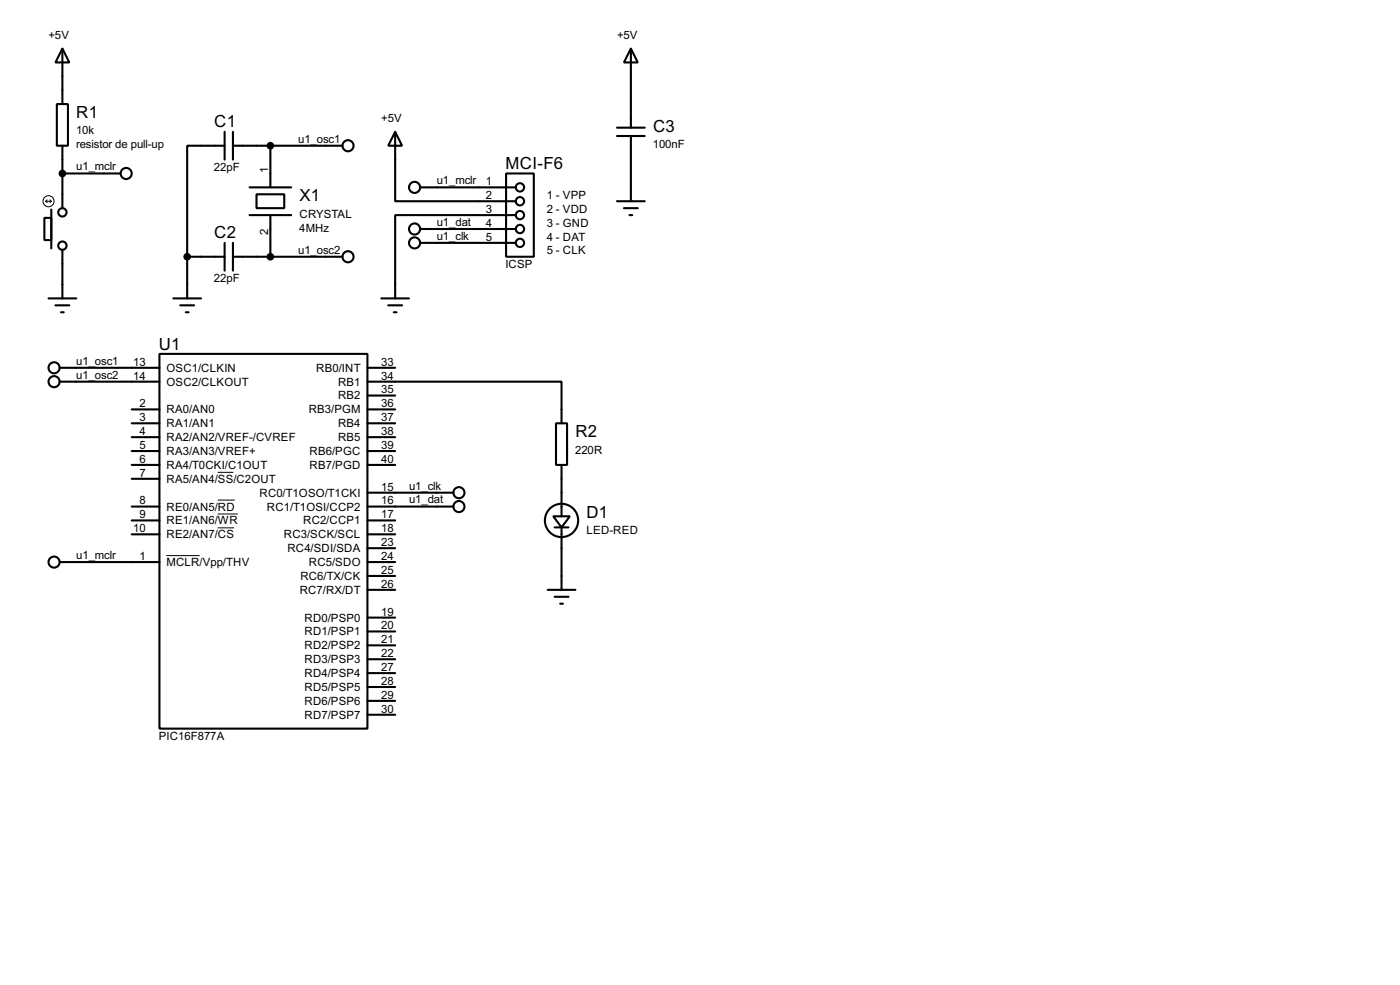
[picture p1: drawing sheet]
<svg xmlns="http://www.w3.org/2000/svg" width="256mm" height="180mm" viewBox="0 0 256 180" stroke-linecap="round" stroke-linejoin="round" font-family="sans-serif">
<g fill="none" stroke="#000" stroke-width=".38">
<path d="M10.4 19h2v7.7h-2zM11.4 8.9l1.3 2.5h-2.5zM11.4 8.9v10.1M115.6 8.9l1.2 2.5h-2.5zM115.6 8.9v14.5M8.1 39.9h1.3v4h-1.3zM9.4 38.4v7.1M11.4 26.7v11.4M11.4 31.7h10.7M41.1 26.7h-6.8v20.3M41.1 24.1v5.1M42.7 26.7h20"/>
<path d="M42.7 24.1v5.1M45.7 34.3h7.6M45.7 39.4h7.6M47 35.6h5.1v2.5h-5.1zM49.5 26.7v7.6M49.5 39.4v7.6M72.4 24.1l1.3 2.6h-2.6zM72.4 24.1v12.7h22.1M77 34.3h17.5M92.7 31.7h5.1v15.3h-5.1zM94.5 39.4h-22.1v15.2M113 36.8h5.1"/>
<path d="M113 24.9h5.1M113 23.4h5.1M114.3 38.1h2.5M115.3 39.4h.5M115.6 24.9v11.9M8.9 54.6h5.1M10.2 55.9h2.5M11.2 57.1h.5M11.4 45.7v8.9M31.7 54.6h5.1M33 55.9h2.6M34 57.1h.5"/>
<path d="M34.3 47v7.6M34.3 47h6.8M41.1 44.4v5.1M42.7 47h20M42.7 44.4v5.1M69.8 54.6h5.1M71.1 55.9h2.6M72.1 57.1h.5M77 41.9h17.5M77 44.4h17.5M10.9 67.3h18.3M10.9 69.8h18.3"/>
<path d="M24.1 74.9h5.1M24.1 77.5h5.1M29.2 64.8h38.1v68.5h-38.1zM67.3 69.8h35.6v7.7M67.3 67.3h5.1M67.3 74.9h5.1M67.3 77.5h5.1M67.3 72.4h5.1M101.9 77.5h2v7.6h-2zM24.1 92.7h5.1M24.1 80h5.1M24.1 85.1h5.1"/>
<path d="M24.1 87.6h5.1M24.1 95.2h5.1M24.1 97.8h5.1M24.1 82.5h5.1M67.3 92.7h15.8M67.3 90.2h15.8M67.3 80h5.1M67.3 85.1h5.1M67.3 95.2h5.1M67.3 97.8h5.1M67.3 82.5h5.1M101.3 94.5h3.1l-1.5 2z"/>
<path d="M101.6 96.5h2.5M102.9 85.1v9.4M102.9 96.5v11.4M10.9 102.9h18.3M67.3 102.9h5.1M67.3 113h5.1M67.3 115.6h5.1M67.3 118.1h5.1M67.3 107.9h5.1M67.3 105.4h5.1M67.3 100.3h5.1M100.3 107.9h5.1"/>
<path d="M101.6 109.2h2.5M102.6 110.5h.5M67.3 130.8h5.1M67.3 128.3h5.1M67.3 125.7h5.1M67.3 123.2h5.1M67.3 120.6h5.1"/>
<circle cx="11.4" cy="38.9" r=".76"/>
<circle cx="23.1" cy="31.8" r="1.02"/>
<circle cx="63.8" cy="26.7" r="1.02"/>
<circle cx="75.9" cy="34.3" r="1.02"/>
<circle cx="95.2" cy="36.8" r=".76"/>
<circle cx="95.2" cy="34.3" r=".76"/>
<circle cx="95.2" cy="39.4" r=".76"/>
<circle cx="11.4" cy="45" r=".76"/>
<circle cx="63.8" cy="47" r="1.02"/>
<circle cx="75.9" cy="44.5" r="1.02"/>
<circle cx="75.9" cy="41.9" r="1.02"/>
<circle cx="95.2" cy="44.5" r=".76"/>
<circle cx="95.2" cy="41.9" r=".76"/>
<circle cx="9.9" cy="67.3" r="1.02"/>
<circle cx="9.9" cy="69.9" r="1.02"/>
<circle cx="84.1" cy="92.7" r="1.02"/>
<circle cx="84.1" cy="90.2" r="1.02"/>
<circle cx="102.9" cy="95.3" r="3"/>
<circle cx="9.9" cy="102.9" r="1.02"/>
</g>
<g fill="none" stroke="#000" stroke-width=".18">
<path d="M8.4 36.8h1M8.4 36.8l.2 .3M8.6 36.6l-.2 .2M9.1 36.6l.3 .2M9.4 36.8l-.3 .3M39.9 86.4h2.9M39.9 91.5h3.1M39.9 94.1h3.7M39.9 96.6h3M30.5 101.7h6.1"/>
<circle cx="8.9" cy="36.8" r="1.02"/>
</g>
<g fill="#000" stroke="#000" stroke-width=".38">
<circle cx="11.4" cy="31.7" r=".51"/>
<circle cx="49.5" cy="26.7" r=".51"/>
<circle cx="34.3" cy="47" r=".51"/>
<circle cx="49.5" cy="47" r=".51"/>
</g>
<g font-size="3.4">
<text x="14" y="21.6">R1</text>
<text x="39.3" y="23.3">C1</text>
<text x="119.6" y="24.2">C3</text>
<text x="92.6" y="30.9">MCI-F6</text>
<text x="54.9" y="36.9">X1</text>
<text x="39.3" y="43.6">C2</text>
<text x="29.1" y="64">U1</text>
<text x="105.4" y="80.1">R2</text>
<text x="107.5" y="94.7">D1</text>
</g>
<g font-size="2.3">
<text x="8.9" y="7.1">+5V</text>
<text x="113" y="7.1">+5V</text>
<text x="69.8" y="22.3">+5V</text>
<text x="13.9" y="24.6">10k</text>
<text x="13.9" y="27.1">resistor de pull-up</text>
<text x="54.6" y="26.1">u1_osc1</text>
<text x="119.6" y="27.1">100nF</text>
<text x="14" y="31.2">u1_mclr</text>
<text x="39.2" y="31.3">22pF</text>
<text x="49.1" y="31.8" transform="rotate(-90 49.1 31.8)">1</text>
<text x="80" y="33.7">u1_mclr</text>
<text x="89" y="33.9">1</text>
<text x="54.9" y="39.8">CRYSTAL</text>
<text x="80" y="41.4">u1_dat</text>
<text x="89" y="36.4">2</text>
<text x="89" y="39">3</text>
<text x="89" y="41.5">4</text>
<text x="100.2" y="36.4">1 - VPP</text>
<text x="100.2" y="38.9">2 - VDD</text>
<text x="100.2" y="41.5">3 - GND</text>
<text x="49.1" y="43.1" transform="rotate(-90 49.1 43.1)">2</text>
<text x="54.6" y="46.4">u1_osc2</text>
<text x="54.8" y="42.4">4MHz</text>
<text x="80" y="43.9">u1_clk</text>
<text x="89" y="44.1">5</text>
<text x="100.2" y="44">4 - DAT</text>
<text x="100.2" y="46.6">5 - CLK</text>
<text x="39.2" y="51.6">22pF</text>
<text x="92.6" y="49.1">ICSP</text>
<text x="14" y="66.8">u1_osc1</text>
<text x="14" y="69.3">u1_osc2</text>
<text x="24.4" y="66.9">13</text>
<text x="24.4" y="69.5">14</text>
<text x="30.5" y="68">OSC1/CLKIN</text>
<text x="30.5" y="70.6">OSC2/CLKOUT</text>
<text x="57.9" y="68">RB0/INT</text>
<text x="61.9" y="70.6">RB1</text>
<text x="69.8" y="69.5">34</text>
<text x="69.8" y="66.9">33</text>
<text x="25.5" y="74.5">2</text>
<text x="25.5" y="77.1">3</text>
<text x="30.5" y="75.6">RA0/AN0</text>
<text x="56.6" y="75.6">RB3/PGM</text>
<text x="61.9" y="73.1">RB2</text>
<text x="69.8" y="77.1">37</text>
<text x="69.8" y="74.5">36</text>
<text x="69.8" y="72">35</text>
<text x="25.5" y="79.6">4</text>
<text x="25.5" y="82.2">5</text>
<text x="30.5" y="78.2">RA1/AN1</text>
<text x="30.5" y="80.7">RA2/AN2/VREF-/CVREF</text>
<text x="30.5" y="83.3">RA3/AN3/VREF+</text>
<text x="56.7" y="83.3">RB6/PGC</text>
<text x="61.9" y="80.7">RB5</text>
<text x="61.9" y="78.2">RB4</text>
<text x="69.8" y="82.2">39</text>
<text x="69.8" y="79.6">38</text>
<text x="105.4" y="83">220R</text>
<text x="25.5" y="84.7">6</text>
<text x="25.5" y="87.2">7</text>
<text x="30.5" y="85.8">RA4/T0CKI/C1OUT</text>
<text x="30.5" y="88.3">RA5/AN4/SS/C2OUT</text>
<text x="56.7" y="85.8">RB7/PGD</text>
<text x="69.8" y="84.7">40</text>
<text x="69.8" y="89.8">15</text>
<text x="74.9" y="89.6">u1_clk</text>
<text x="25.5" y="92.3">8</text>
<text x="25.5" y="94.9">9</text>
<text x="30.5" y="93.4">RE0/AN5/RD</text>
<text x="30.5" y="96">RE1/AN6/WR</text>
<text x="47.5" y="90.9">RC0/T1OSO/T1CKI</text>
<text x="48.9" y="93.4">RC1/T1OSI/CCP2</text>
<text x="55.5" y="96">RC2/CCP1</text>
<text x="69.8" y="92.3">16</text>
<text x="69.8" y="94.9">17</text>
<text x="74.9" y="92.1">u1_dat</text>
<text x="24.4" y="97.4">10</text>
<text x="30.5" y="98.5">RE2/AN7/CS</text>
<text x="52" y="98.5">RC3/SCK/SCL</text>
<text x="52.7" y="101">RC4/SDI/SDA</text>
<text x="69.8" y="97.4">18</text>
<text x="69.8" y="99.9">23</text>
<text x="107.4" y="97.7">LED-RED</text>
<text x="14" y="102.3">u1_mclr</text>
<text x="25.5" y="102.5">1</text>
<text x="30.5" y="103.6">MCLR/Vpp/THV</text>
<text x="55" y="106.1">RC6/TX/CK</text>
<text x="56.6" y="103.6">RC5/SDO</text>
<text x="69.8" y="107.6">26</text>
<text x="69.8" y="105">25</text>
<text x="69.8" y="102.5">24</text>
<text x="54.9" y="108.7">RC7/RX/DT</text>
<text x="55.8" y="113.7">RD0/PSP0</text>
<text x="69.8" y="112.6">19</text>
<text x="55.8" y="116.3">RD1/PSP1</text>
<text x="55.8" y="118.8">RD2/PSP2</text>
<text x="69.8" y="115.2">20</text>
<text x="69.8" y="117.7">21</text>
<text x="55.8" y="123.9">RD4/PSP4</text>
<text x="55.8" y="121.4">RD3/PSP3</text>
<text x="69.8" y="125.3">28</text>
<text x="69.8" y="122.8">27</text>
<text x="69.8" y="120.3">22</text>
<text x="55.8" y="131.5">RD7/PSP7</text>
<text x="55.8" y="129">RD6/PSP6</text>
<text x="55.8" y="126.4">RD5/PSP5</text>
<text x="69.8" y="130.4">30</text>
<text x="69.8" y="127.9">29</text>
<text x="29.1" y="135.4">PIC16F877A</text>
</g>
</svg>
